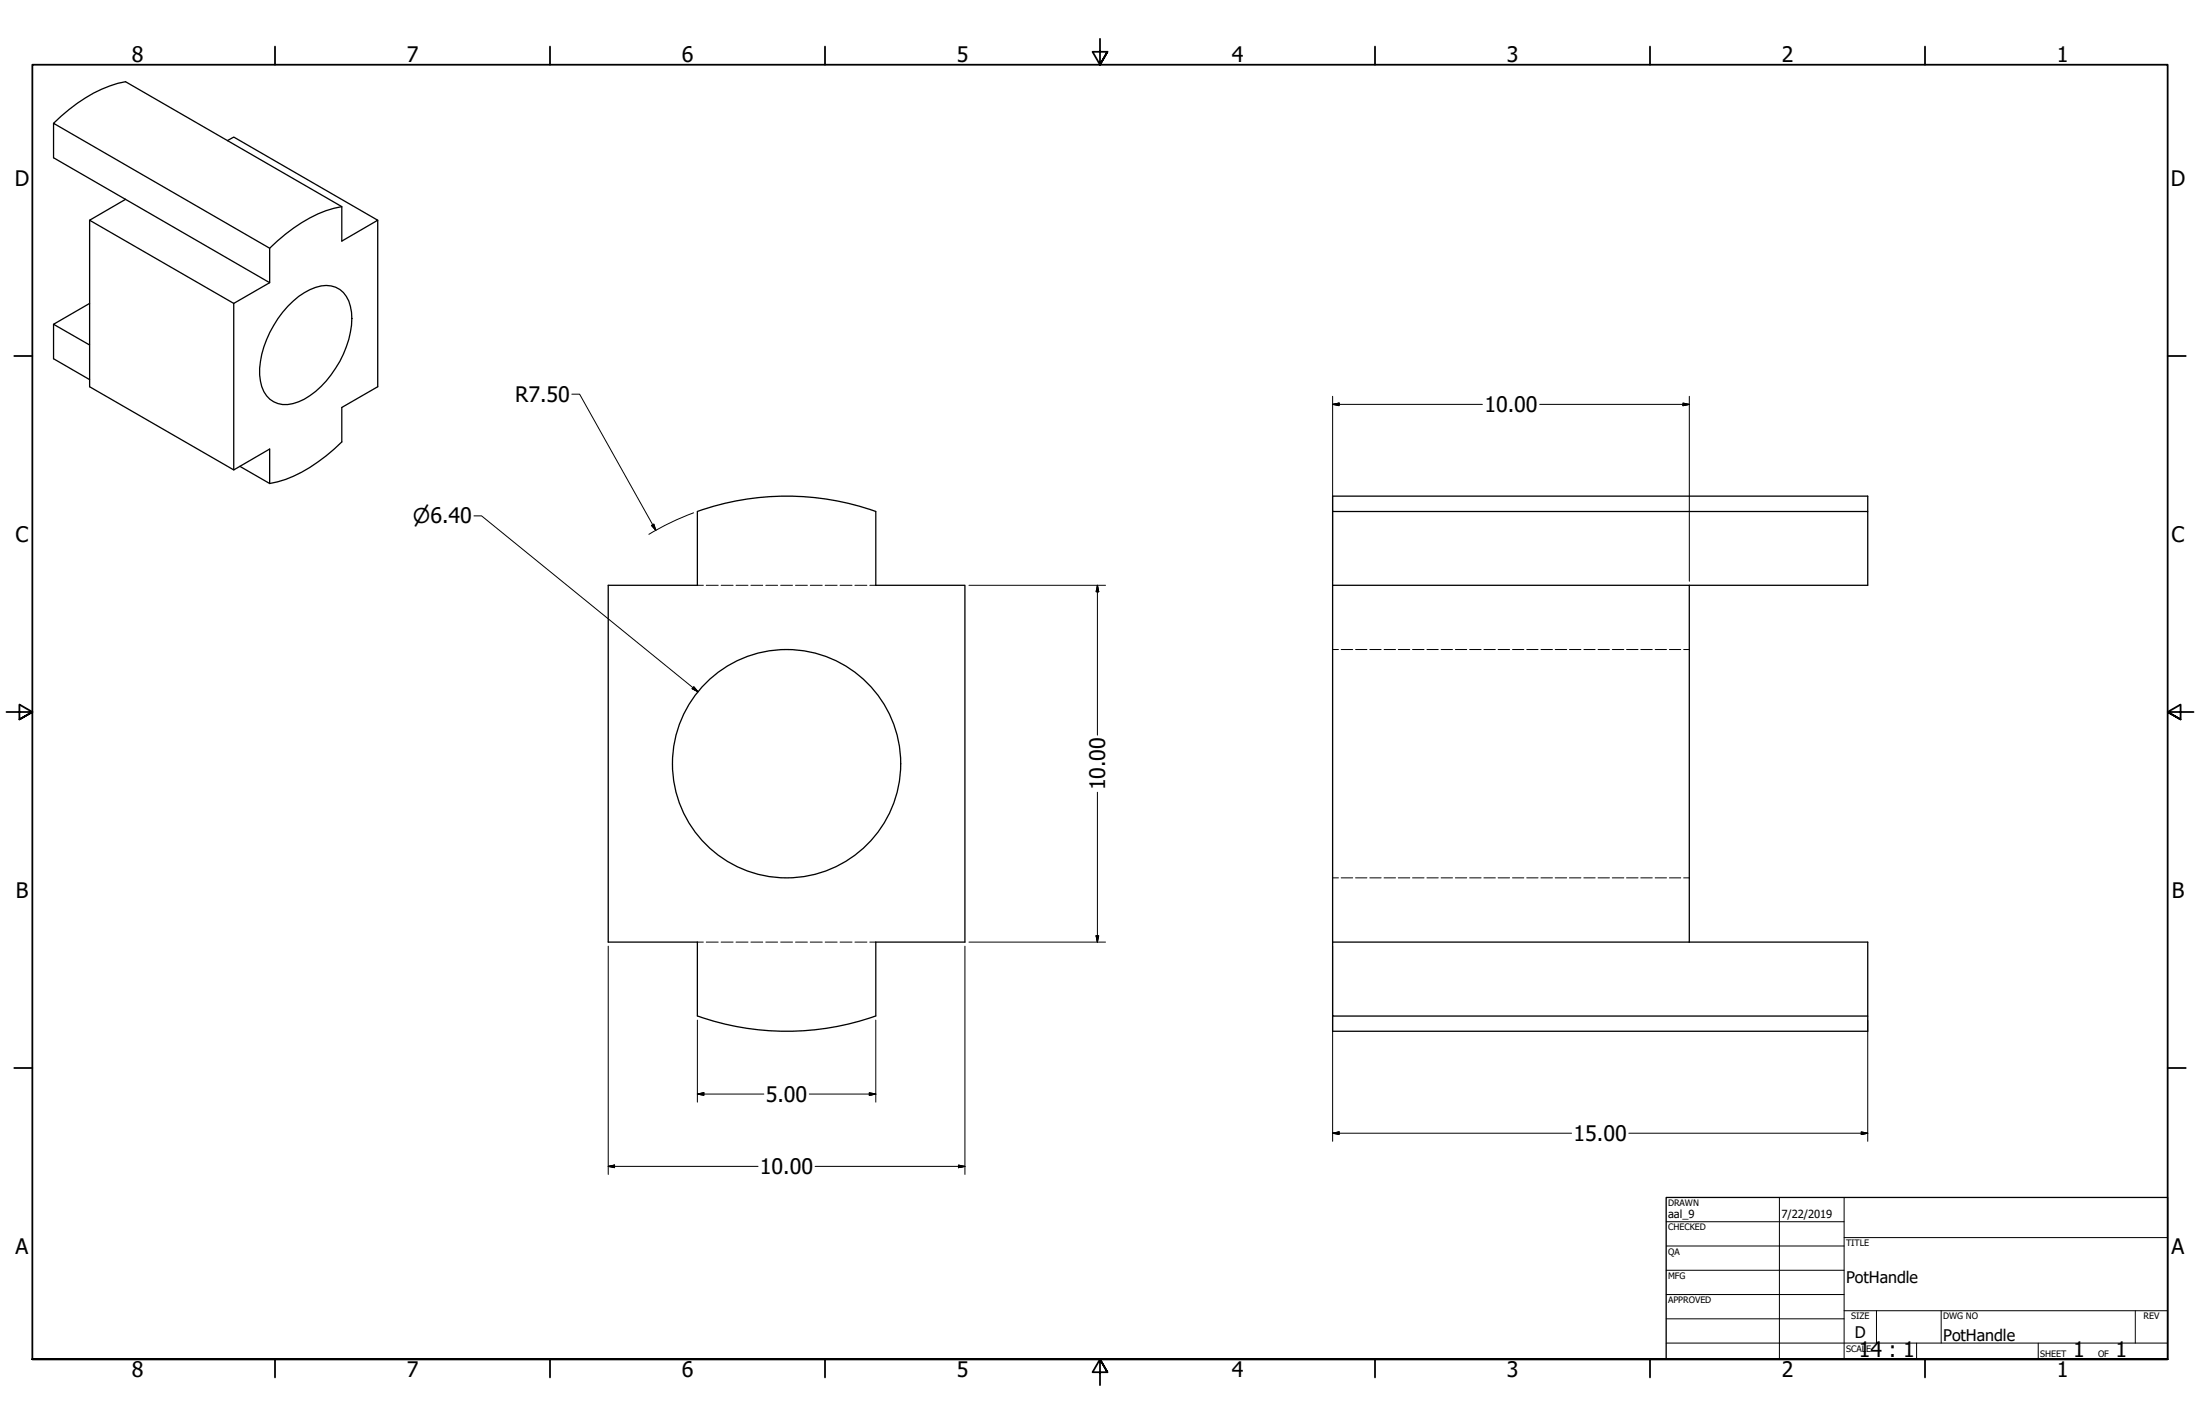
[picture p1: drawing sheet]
<svg xmlns="http://www.w3.org/2000/svg" width="864mm" height="559mm" viewBox="0 0 864 559" stroke-linecap="round" stroke-linejoin="round" font-family="sans-serif">
<!-- layer: Hidden (ANSI) -->
<g fill="none" stroke="#000" stroke-width=".39">
<path d="M273.7 229.7h2.4M277.2 229.7h4.7M283.1 229.7h4.7M288.9 229.7h4.7M294.8 229.7h4.6M300.6 229.7h4.6M306.5 229.7h4.6M312.3 229.7h4.6M318.1 229.7h4.7M323.9 229.7h4.7M329.8 229.7h4.7M335.6 229.7h4.7"/>
<path d="M341.4 229.7h2.4M523.1 254.9h2.3M526.5 254.9h4.5M532.1 254.9h4.5M537.7 254.9h4.5M543.3 254.9h4.5M548.9 254.9h4.5M554.5 254.9h4.5M560.1 254.9h4.5M565.7 254.9h4.5M571.3 254.9h4.5M576.9 254.9h4.5"/>
<path d="M582.5 254.9h4.5M588.1 254.9h4.5M593.7 254.9h4.5M599.3 254.9h4.5M604.9 254.9h4.5M610.5 254.9h4.5M616.1 254.9h4.5M621.7 254.9h4.5M627.3 254.9h4.5M632.9 254.9h4.5M638.5 254.9h4.5M644.1 254.9h4.5"/>
<path d="M649.7 254.9h4.5M655.3 254.9h4.5M660.9 254.9h2.2M523.1 344.5h2.3M526.5 344.5h4.5M532.1 344.5h4.5M537.7 344.5h4.5M543.3 344.5h4.5M548.9 344.5h4.5M554.5 344.5h4.5M560.1 344.5h4.5M565.7 344.5h4.5"/>
<path d="M571.3 344.5h4.5M576.9 344.5h4.5M582.5 344.5h4.5M588.1 344.5h4.5M593.7 344.5h4.5M599.3 344.5h4.5M604.9 344.5h4.5M610.5 344.5h4.5M616.1 344.5h4.5M621.7 344.5h4.5M627.3 344.5h4.5M632.9 344.5h4.5"/>
<path d="M638.5 344.5h4.5M644.1 344.5h4.5M649.7 344.5h4.5M655.3 344.5h4.5M660.9 344.5h2.2M273.7 369.7h2.4M277.2 369.7h4.7M283.1 369.7h4.7M288.9 369.7h4.7M294.8 369.7h4.6M300.6 369.7h4.6M306.5 369.7h4.6"/>
<path d="M312.3 369.7h4.6M318.1 369.7h4.7M323.9 369.7h4.7M329.8 369.7h4.7M335.6 369.7h4.7M341.4 369.7h2.4"/>
</g>
<!-- layer: Visible (ANSI) -->
<g fill="none" stroke="#000" stroke-width=".51">
<path d="M21 48.4l84.9 49v13.5l-84.9-49zM21 48.4a57.1 57.1 0 0 1 28.3-16.3l84.9 49v13.5l14.1-8.2-56.5-32.6-2.5 1.4M49.3 78.2l-14.1 8.2 56.6 32.7 14.1-8.2M35.2 86.4v65.4l56.6 32.6 14.1-8.2v13.5M134.2 81.1a52.2 52.2 0 0 0-25.3 13.5l-3 2.8M148.3 86.4v65.4l-14.1 8.1v13.5a59 59 0 0 1-25.3 15.7l-3 .6M35.2 119.1l-14.2 8.2 14.2 8.1M91.8 119.1v65.3M21 127.3v13.5l14.2 8.2M113 120.2a23.8 23.8 0 0 1 15.1-8.2 9.5 9.5 0 0 1 9.4 8.2 32.9 32.9 0 0 1-5.7 24.3 30.4 30.4 0 0 1-16.7 13.9 9.9 9.9 0 0 1-12.9-8.9 34.6 34.6 0 0 1 6.9-24.5zM94.2 183l11.7 6.7M273.7 200.7v29h-34.9v140h34.9v29"/>
<path d="M273.8 200.7a104.8 104.8 0 0 1 70 0v29h35v140h-35v29a105 105 0 0 1-70 0M523.1 200.7v29M733.2 200.7v-6h-210.1v6h210.1v29h-70.1M523.1 369.7h210.1v29h-210.1zM523.1 369.7v-140h140v140M523.1 398.7v6h210.1v-6"/>
<circle cx="308.8" cy="299.7" r="44.8"/>
</g>
<!-- layer: Border (ANSI) -->
<g fill="none" stroke="#000" stroke-width=".7">
<path d="M107.9 18.3v7.1M215.9 18.3v7.1M323.8 18.3v7.1M431.8 15.2v10.2l-2.9-5.1h5.8l-2.9 5.1 2.9-5.1M539.8 18.3v7.1M647.7 18.3v7.1M755.6 18.3v7.1M5.6 139.7h7.1M850.9 139.7h7.1M2.5 279.4h10.2l-5.1-2.9v5.8l5.1-2.9-5.1 2.9M861.1 279.4h-10.2l5.1-2.9v5.8l-5.1-2.9 5.1 2.9M5.6 419.1h7.1"/>
<path d="M850.9 419.1h7.1M12.7 533.4v-508h838.2v508h-838.2h838.2M107.9 533.4v7.1M215.9 533.4v7.1M323.8 533.4v7.1M434.7 538.5l-2.9-5.1 2.9 5.1h-5.8l2.9-5.1v10.2M539.8 533.4v7.1M647.7 533.4v7.1M755.6 533.4v7.1"/>
</g>
<!-- layer: Title (ANSI) -->
<g fill="none" stroke="#000" stroke-width=".39">
<path d="M654 479.4h69.9M698.5 469.9v63.5M723.9 469.9v63.5M654 488.9h69.9M654 498.5h69.9M723.9 485.6h127M654 508h69.9M654 517.5h69.9M723.9 514.3h127M736.6 514.3v12.7M762 514.3v12.7M838.2 514.3v12.7"/>
<path d="M654 527h196.9M752.3 527v6.4M800.1 527v6.4"/>
</g>
<path d="M654 469.9h196.9v63.5h-196.9z" fill="none" stroke="#000" stroke-width=".51"/>
<!-- layer: Dimension (ANSI) -->
<g fill="none" stroke="#000" stroke-width=".39">
<path d="M224.5 154.7h3l29.9 53.4M523.1 158.7l2.6-.5v1zM523.1 155.5v72.6M523.1 158.7h58.8M604.4 158.7h58.7M660.7 158.2l2.4 .5-2.4 .5zM663.1 155.5v72.6M186.1 202.4h2.9l85 69.1M255.8 206.2l.9-.5 .7 2.4zM272.3 201.2l-9 3.9-8.6 4.6M380.4 229.7h53.6M430.8 229.7l.5 2.5h-1z"/>
<path d="M430.8 229.7v58.8M272.4 269.5l1.6 2-2.3-1.2zM430.8 310.9v58.8M238.8 371.3v89.6M378.8 371.3v89.6M380.4 369.7h53.6M430.3 367.2h1l-.5 2.5zM523.1 371.3v76.6M273.7 400.3v32.2M343.8 400.3v32.2M733.2 400.3v47.6M273.7 429.3l2.6-.5v1z"/>
<path d="M273.7 429.3h26.1M317.7 429.3h26.1M341.2 428.8l2.6 .5-2.6 .5zM238.8 457.7l2.4-.5v1zM238.8 457.7h58.8M320 457.7h58.8M376.2 457.2l2.6 .5-2.6 .5zM523.1 444.7l2.6-.5v1zM523.1 444.7h93.8M639.4 444.7h93.8M730.6 444.2l2.6 .5-2.6 .5z"/>
</g>
<g fill="#000" stroke="#000" stroke-width=".39">
<path d="M523.1 158.7l2.6-.5zM523.1 158.7l2.6-.5v1zM660.7 159.2l2.4-.5zM660.7 158.2l2.4 .5-2.4 .5zM255.8 206.2l1.6 1.9zM255.8 206.2l.9-.5 .7 2.4zM430.8 229.7l.5 2.5zM430.8 229.7l.5 2.5h-1zM271.7 270.3l2.3 1.2zM272.4 269.5l1.6 2-2.3-1.2zM430.3 367.2l.5 2.5zM430.3 367.2h1l-.5 2.5z"/>
<path d="M273.7 429.3l2.6-.5zM273.7 429.3l2.6-.5v1zM341.2 429.8l2.6-.5zM341.2 428.8l2.6 .5-2.6 .5zM238.8 457.7l2.4-.5zM238.8 457.7l2.4-.5v1zM376.2 458.2l2.6-.5zM376.2 457.2l2.6 .5-2.6 .5zM523.1 444.7l2.6-.5zM523.1 444.7l2.6-.5v1zM730.6 445.2l2.6-.5zM730.6 444.2l2.6 .5-2.6 .5z"/>
</g>
<g font-size="8.4">
<text x="51.7" y="24.4">8</text>
<text x="159.6" y="24.4">7</text>
<text x="267.6" y="24.4">6</text>
<text x="375.5" y="24.4">5</text>
<text x="483.5" y="24.4">4</text>
<text x="591.4" y="24.4">3</text>
<text x="699.4" y="24.4">2</text>
<text x="807.3" y="24.4">1</text>
<text x="5.8" y="72.9">D</text>
<text x="852.1" y="72.9">D</text>
<text x="202.2" y="157.7">R7.50</text>
<text x="582.7" y="161.7">10.00</text>
<text x="6.1" y="212.6">C</text>
<text x="852.4" y="212.6">C</text>
<text x="433.8" y="310.1" transform="rotate(-90 433.8 310.1)">10.00</text>
<text x="6.2" y="352.3">B</text>
<text x="852.5" y="352.3">B</text>
<text x="300.6" y="432.4">5.00</text>
<text x="617.7" y="447.7">15.00</text>
<text x="298.3" y="460.8">10.00</text>
<text x="6.1" y="492">A</text>
<text x="852.4" y="492">A</text>
<text x="729.7" y="532.6">14 : 1</text>
<text x="813.8" y="532.6">1</text>
<text x="830.5" y="532.6">1</text>
<text x="51.7" y="540.5">8</text>
<text x="159.6" y="540.5">7</text>
<text x="267.6" y="540.5">6</text>
<text x="375.5" y="540.5">5</text>
<text x="483.5" y="540.5">4</text>
<text x="591.4" y="540.5">3</text>
<text x="699.4" y="540.5">2</text>
<text x="807.3" y="540.5">1</text>
</g>
<text font-size="8" x="162.1" y="205.4">⌀6.40</text>
<g font-size="6.3">
<text x="724.7" y="503.4">PotHandle</text>
<text x="728.1" y="524.9">D</text>
<text x="762.8" y="526.2">PotHandle</text>
</g>
<g font-size="4.4">
<text x="654.8" y="478">aal_9</text>
<text x="699.3" y="478">7/22/2019</text>
</g>
<g font-size="3.5">
<text x="654.8" y="473.2">DRAWN</text>
<text x="654.8" y="482.8">CHECKED</text>
<text x="724.7" y="488.9">TITLE</text>
<text x="654.8" y="492.3">QA</text>
<text x="654.8" y="501.8">MFG</text>
<text x="654.8" y="511.4">APPROVED</text>
<text x="726.7" y="517.7">SIZE</text>
<text x="762.8" y="517.7">DWG NO</text>
<text x="841.4" y="517.7">REV</text>
<text x="724.7" y="530.4">SCALE</text>
<text x="800.9" y="532.6">SHEET</text>
<text x="823.6" y="532.6">OF</text>
</g>
</svg>
